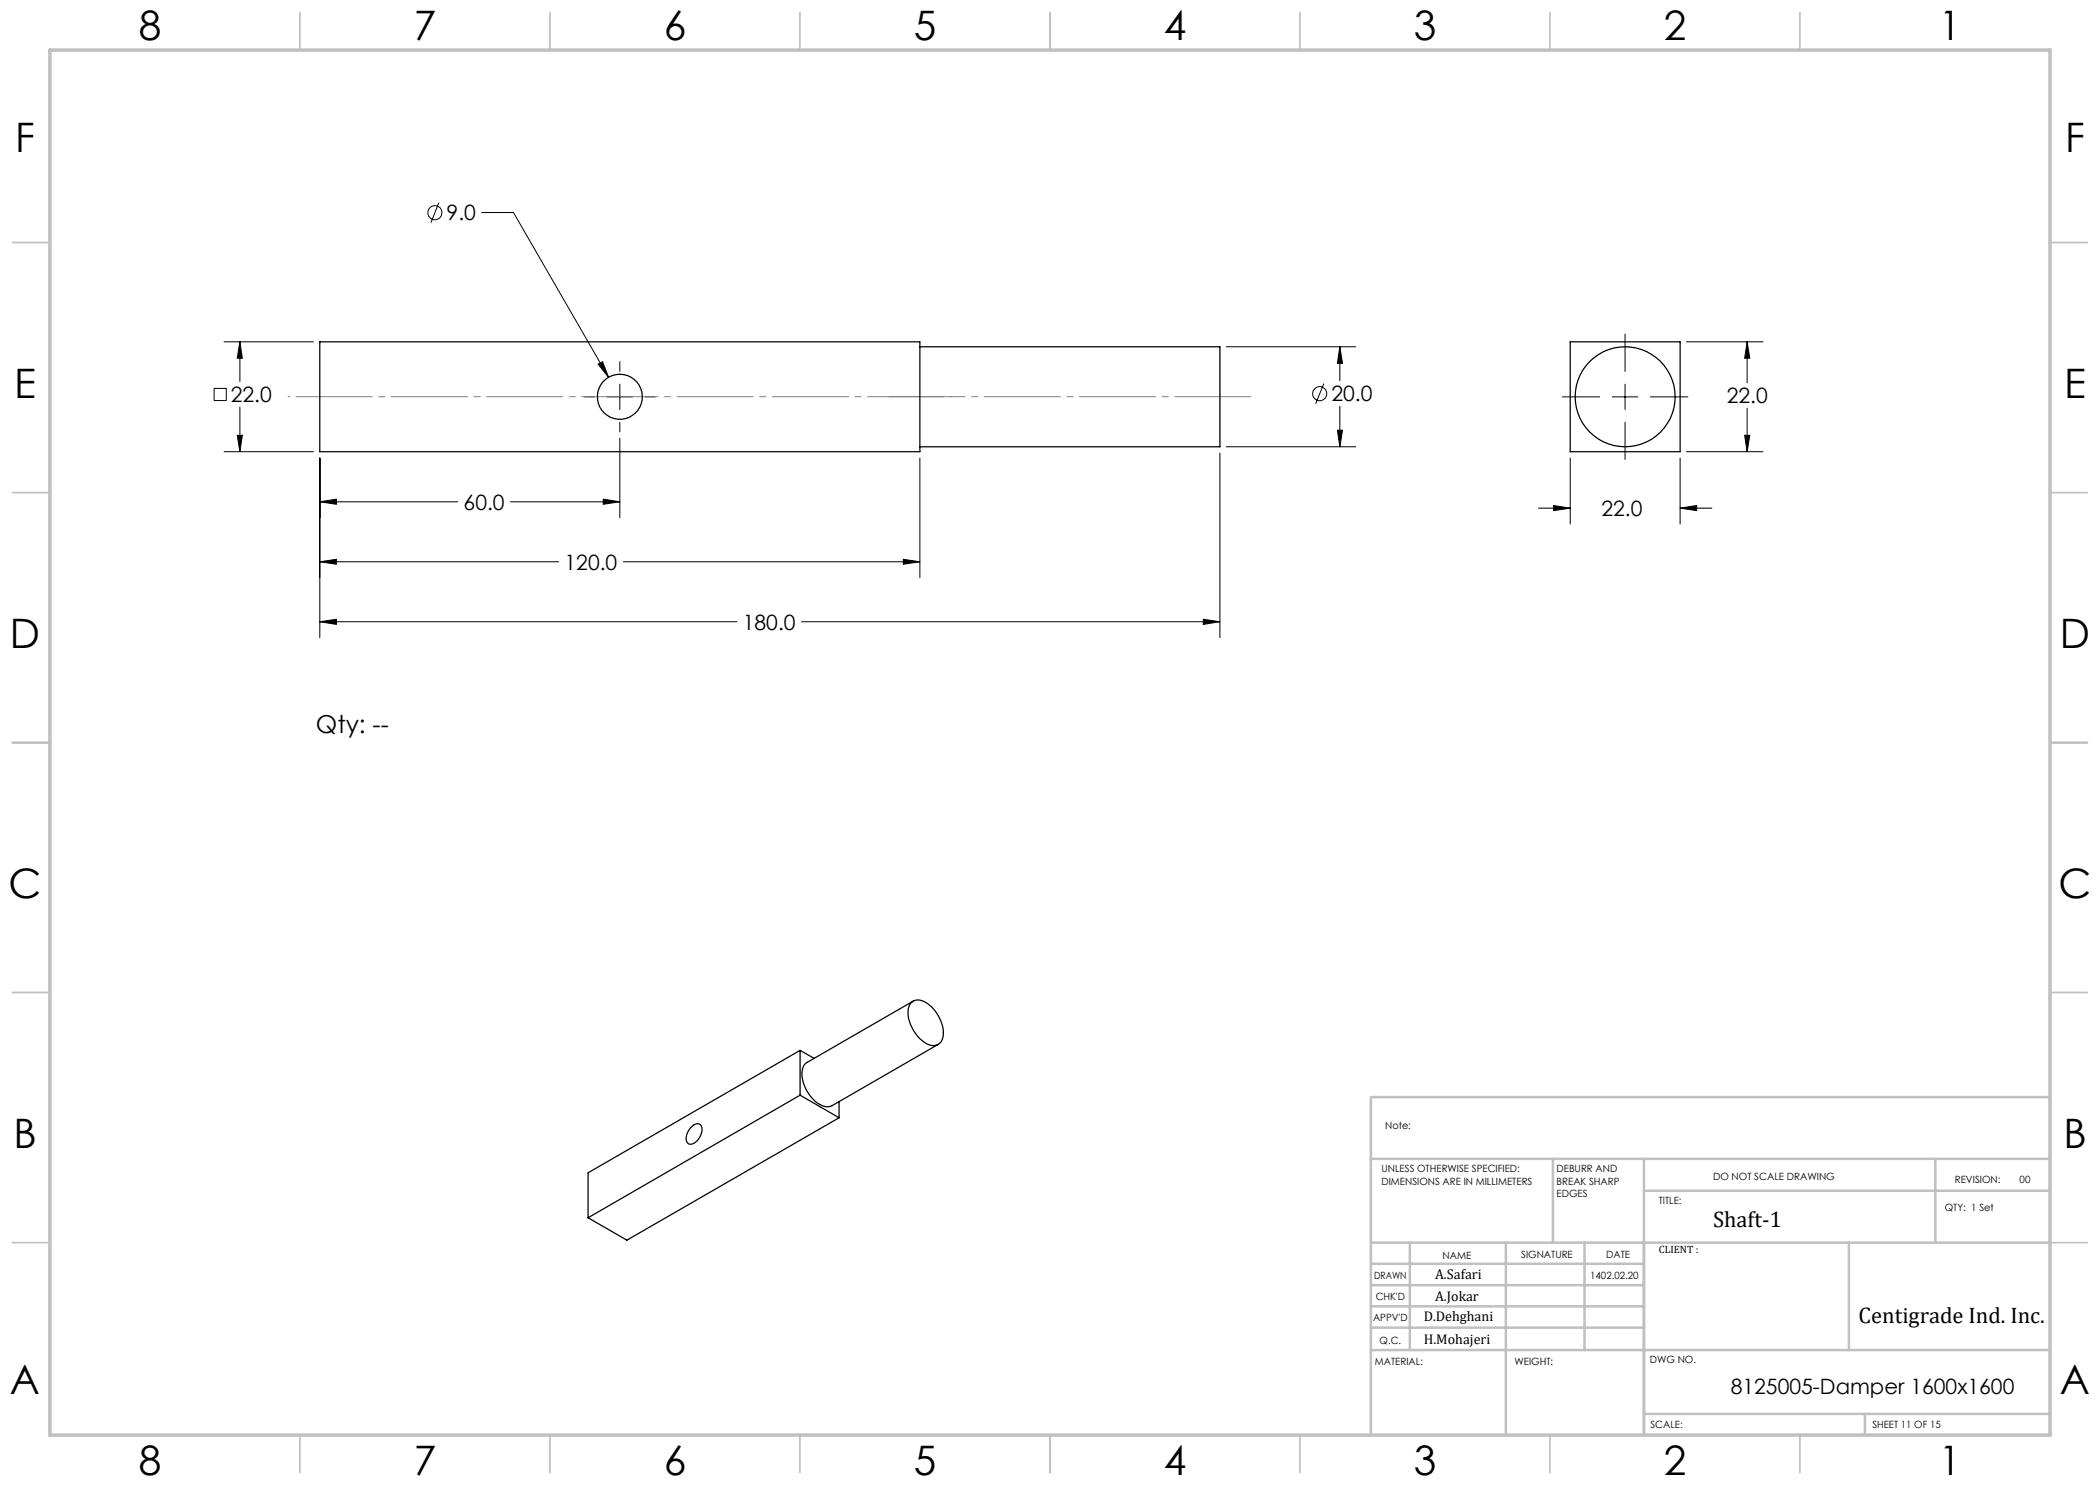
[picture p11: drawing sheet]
<svg xmlns="http://www.w3.org/2000/svg" width="420mm" height="297mm" viewBox="0 0 420 297" stroke-linecap="round" stroke-linejoin="round" font-family="sans-serif">
<g fill="none" stroke="#000" stroke-width=".2">
<path d="M87.8 40.5l-1.6 4.1M96.3 42.5h6.4l19 33M42.8 77.7h2.5v2.4h-2.5zM44.8 68.4h17.9M48 68.4l.5 3.2h-1.1zM48 68.4v7.9M116.9 79.4h2M119.6 72.8l.9-.4 1.2 3.1zM121.4 79.4h5.1M124 72.3v2M124 76.8v5.1M129 79.4h2"/>
<path d="M245.3 69.4h25.8M264.8 76.7l-1.7 4M268 69.4l.5 3.3h-1zM268 69.4v6.8M312.5 79.4h7.4M322.5 79.4h5.1M325 66.8v7.5M325 76.8v5.1M330.1 79.4h7.5M337.3 68.4h15.3M349.4 68.4l.6 3.2h-1.1zM349.4 68.4v8.2"/>
<path d="M44.8 90.3h17.9M47.4 87.1h1.1l-.5 3.2zM48 81.4v8.9M64 91.6v35.9M120.6 99.8l3.4 .6-3.4 .5zM124 84.5v1.9M124 87.7v15.8M184 91.6v23.9M244 90.6v36.9M245.3 89.4h25.8M267.5 86h1l-.5 3.4zM268 81.3v8.1"/>
<path d="M314 91.6v13.2M325 84.5v7.4M336 91.6v13.2M337.3 90.3h15.3M348.9 87.1h1.1l-.6 3.2zM349.4 81.6v8.7M64 112.4l3.3-.5v1zM64 100.4l3.3-.6v1.1zM64 112.4h47.7M64 100.4h27.5M102.1 100.4h21.9M124.6 112.4h59.4"/>
<path d="M180.7 111.9l3.3 .5-3.3 .5zM307.7 101.6h6.3M310.7 101.1l3.3 .5-3.3 .5zM336 101.6l3.3-.5v1zM336 101.6h6.4M64 124.4l3.3-.5v1zM64 124.4h83.4M160.3 124.4h83.7M240.7 123.9l3.3 .5-3.3 .5z"/>
<circle cx="87" cy="42.5" r="1.42"/>
<circle cx="263.9" cy="78.7" r="1.41"/>
</g>
<path d="M250.3 79.3h-72.7" fill="none" stroke="#808080" stroke-width=".2" stroke-dasharray="15.2 1.3 1.3 1.3" stroke-dashoffset="-.2"/>
<path d="M57.6 79.3h132.7" fill="none" stroke="#808080" stroke-width=".2" stroke-dasharray="15.2 1.3 1.3 1.3" stroke-dashoffset="-1.6"/>
<g fill="none" stroke="#c0c0c0" stroke-width=".35">
<path d="M60 2.5v7.5M110 2.5v7.5M160 2.5v7.5M210 2.5v7.5M260 2.5v7.5M310 2.5v7.5M360 2.5v7.5M2.5 48.5h7.5M410 48.5h7.5M2.5 98.5h7.5M410 98.5h7.5M2.5 148.5h7.5"/>
<path d="M410 148.5h7.5M2.5 198.5h7.5M410 198.5h7.5M2.5 248.5h7.5M410 248.5h7.5M60 287v7.5M110 287v7.5M160 287v7.5M210 287v7.5M260 287v7.5M310 287v7.5M360 287v7.5"/>
</g>
<g fill="none" stroke="#c0c0c0" stroke-width=".5">
<path d="M410 219.4h-135.8v67.4M274.2 231.8h135.8M310.6 231.8v16.7M328.8 231.8v55.2M328.8 238.2h81.2M387.1 231.8v16.7M274.2 248.5h135.8M274.2 257h54.6M274.2 252.8h54.6M282 248.5v21.5M301.2 248.5v38.3M316.9 248.5v21.5"/>
<path d="M369.8 248.5v21.5M274.2 265.5h54.6M274.2 261.3h54.6M274.2 270h135.8M328.8 282.8h81.2M373 282.8v4.2"/>
</g>
<path d="M10 10h400v277h-400z" fill="none" stroke="#c0c0c0" stroke-width=".7"/>
<path d="M119.6 72.8l2.1 2.7-1.2-3.1zM47.4 87.1h1.1l-.5 3.2zM48 68.4l.5 3.2h-1.1zM64 112.4l3.3-.5v1zM180.7 111.9l3.3 .5-3.3 .5zM64 124.4l3.3-.5v1zM240.7 123.9l3.3 .5-3.3 .5zM64 100.4l3.3-.6v1.1zM120.6 99.8l3.4 .6-3.4 .5zM268 69.4l.5 3.3h-1zM267.5 86h1l-.5 3.4zM336 101.6l3.3-.5v1zM310.7 101.1l3.3 .5-3.3 .5zM349.4 68.4l.6 3.2h-1.1zM348.9 87.1h1.1l-.6 3.2z" fill="#000"/>
<g fill="none" stroke="#000" stroke-width=".25">
<path d="M64 68.4h120v21.9h-120zM184 69.4h60v20h-60M314 68.4h22v21.9h-22zM160 219l-42.4 24.6M160 210.1l-42.4 24.5v9M160 210.1v8.9M160 219l7.8 4.6M160 210.1l2.8 1.6M182.4 200.4a2.7 2.7 0 0 1 3.5 .6 7.1 7.1 0 0 1 2.6 6.8 2.08 2.08 0 0 1-3.4 .8 7.6 7.6 0 0 1-3.4-7l.3-.7zM182.6 200.2l-21.2 12.3a3.2 3.2 0 0 0-.8 3.7 6.9 6.9 0 0 0 4.5 5.1h.7l.6-.2 21.2-12.2M138.3 225.4a1.16 1.16 0 0 1 2-.1 2.98 2.98 0 0 1-2.4 3.5 1.35 1.35 0 0 1-.6-1.8l.3-.7zM167.8 223.6l-42.4 24.4-7.8-4.4"/>
<path d="M167.8 220.3v3.3"/>
<circle cx="124" cy="79.4" r="4.5"/>
<circle cx="325" cy="79.4" r="10"/>
</g>
<g font-size="8.1">
<text x="27.8" y="8">8</text>
<text x="82.8" y="8">7</text>
<text x="132.8" y="8">6</text>
<text x="182.8" y="8">5</text>
<text x="232.8" y="8">4</text>
<text x="282.8" y="8">3</text>
<text x="332.8" y="8">2</text>
<text x="387.8" y="8">1</text>
<text x="3" y="30.4">F</text>
<text x="413" y="30.4">F</text>
<text x="2.8" y="79.6">E</text>
<text x="412.8" y="79.6">E</text>
<text x="2" y="129.6">D</text>
<text x="412" y="129.6">D</text>
<text x="1.7" y="179.6">C</text>
<text x="411.7" y="179.6">C</text>
<text x="2.7" y="229.6">B</text>
<text x="412.7" y="229.6">B</text>
<text x="2" y="278.9">A</text>
<text x="412" y="278.9">A</text>
<text x="27.8" y="295">8</text>
<text x="82.8" y="295">7</text>
<text x="132.8" y="295">6</text>
<text x="182.8" y="295">5</text>
<text x="232.8" y="295">4</text>
<text x="282.8" y="295">3</text>
<text x="332.8" y="295">2</text>
<text x="387.8" y="295">1</text>
</g>
<text font-size="4.9" x="63.2" y="146.6">Qty: --</text>
<g font-size="4.5">
<text x="342.6" y="245.3">Shaft-1</text>
<text x="371.7" y="264.6">Centigrade Ind. Inc.</text>
</g>
<g font-size="4.2">
<text x="89.3" y="44.1">9.0</text>
<text x="46.1" y="80.4">22.0</text>
<text x="266.3" y="80.3">20.0</text>
<text x="345.4" y="80.7">22.0</text>
<text x="92.7" y="101.9">60.0</text>
<text x="320.3" y="103.2">22.0</text>
<text x="112.9" y="113.9">120.0</text>
<text x="148.6" y="125.9">180.0</text>
<text x="346.2" y="278.8">8125005-Damper 1600x1600</text>
</g>
<g font-size="2.8">
<text x="287" y="255.9">A.Safari</text>
<text x="287" y="260.1">A.Jokar</text>
<text x="284.7" y="264.2">D.Dehghani</text>
<text x="284.7" y="268.7">H.Mohajeri</text>
</g>
<text font-size="2.1" x="331.8" y="250.7">CLIENT :</text>
<g font-size="2">
<text x="277" y="225.8">Note:</text>
<text x="276.3" y="234.5">UNLESS OTHERWISE SPECIFIED:</text>
<text x="276.3" y="237">DIMENSIONS ARE IN MILLIMETERS</text>
<text x="311.3" y="234.5">DEBURR AND</text>
<text x="311.3" y="237">BREAK SHARP</text>
<text x="311.3" y="239.5">EDGES</text>
<text x="342.6" y="236">DO NOT SCALE DRAWING</text>
<text x="391" y="236.6">REVISION:</text>
<text x="403.9" y="236.6">00</text>
<text x="331.8" y="240.8">TITLE:</text>
<text x="389" y="242.2">QTY: 1 Set</text>
<text x="288.5" y="251.7">NAME</text>
<text x="304.2" y="251.7">SIGNATURE</text>
<text x="321.2" y="251.7">DATE</text>
<text x="274.8" y="255.9">DRAWN</text>
<text x="318" y="255.9">1402.02.20</text>
<text x="275.1" y="260.1">CHK'D</text>
<text x="274.6" y="264.2">APPV'D</text>
<text x="275.9" y="268.7">Q.C.</text>
<text x="275" y="273">MATERIAL:</text>
<text x="302.9" y="273">WEIGHT:</text>
<text x="330" y="272.5">DWG NO.</text>
<text x="330.1" y="285.6">SCALE:</text>
<text x="374.5" y="285.6">SHEET 11 OF 15</text>
</g>
</svg>
